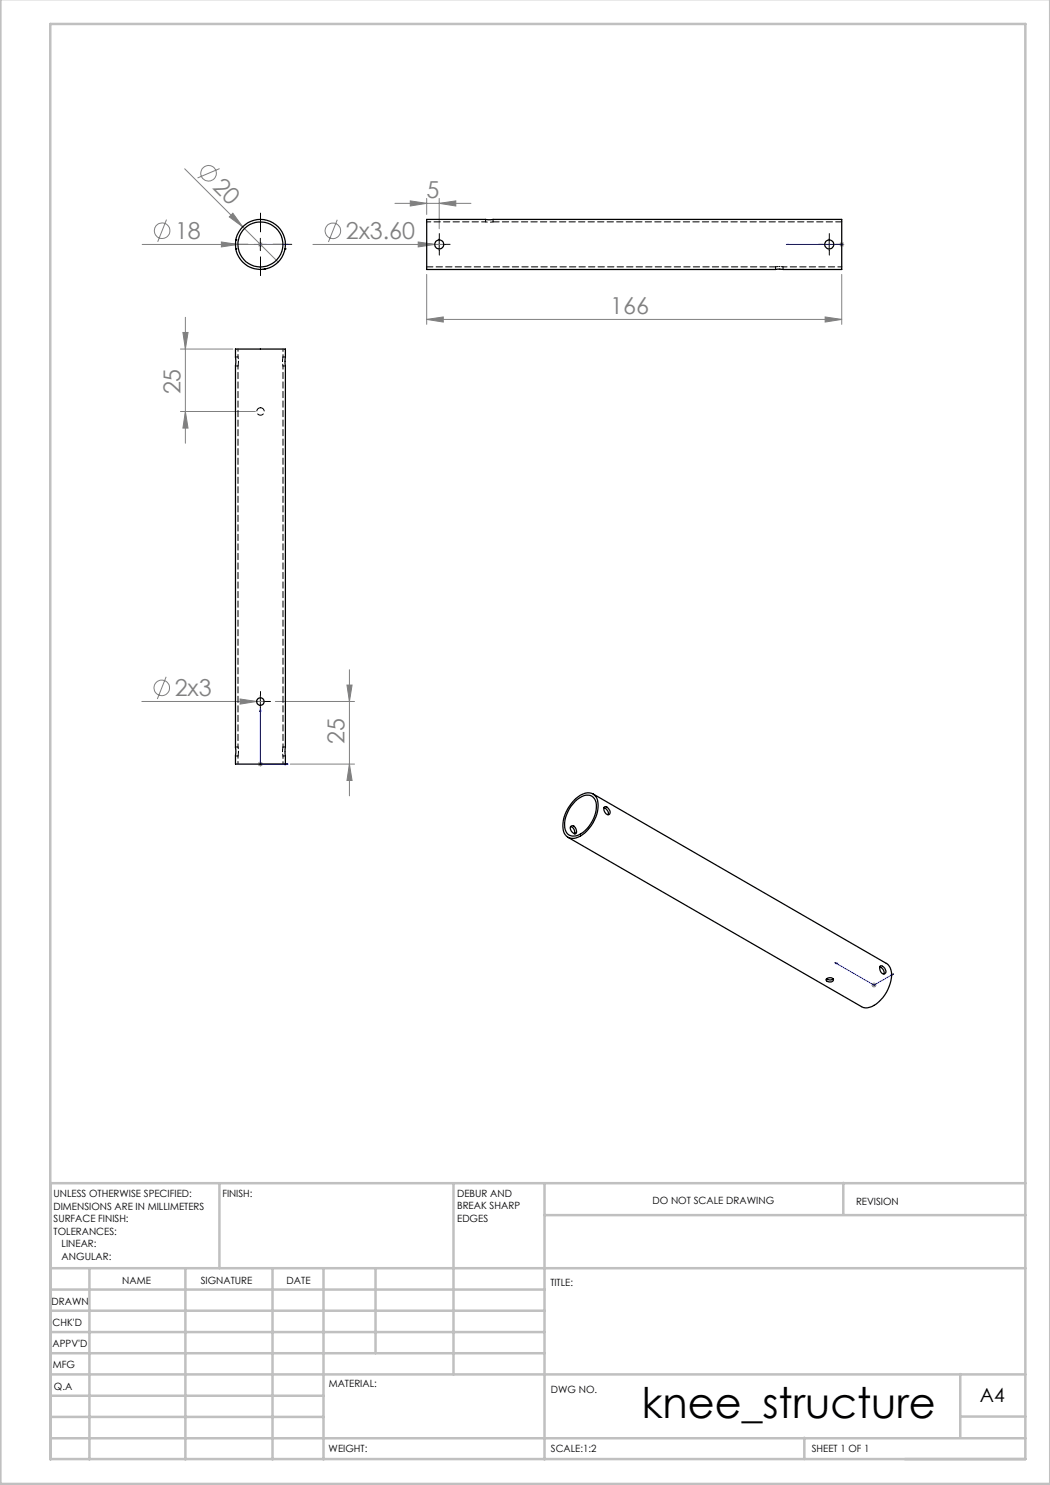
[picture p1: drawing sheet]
<svg xmlns="http://www.w3.org/2000/svg" width="210mm" height="297mm" viewBox="0 0 210 297" stroke-linecap="round" stroke-linejoin="round" font-family="sans-serif">
<g fill="none" stroke="#808080" stroke-width=".2">
<path d="M36.9 33.8l18.7 18.6M43.9 33.7l-4.4 1.9M85.3 39.7v3.2M87.8 39.7v6.1M28.4 48.9h28.2M33.3 43.9l-1.8 4.5M44.3 48.4l3.3 .5-3.3 .5zM46.6 42.6l1.9 2.8-2.6-2zM52.1 48.4v1M52.4 48.5l-.7 .7M62.6 48.9h26.2M67.5 44l-1.8 4.4"/>
<path d="M79 40.7h15.2M82.1 40.2l3.2 .5-3.2 .5zM83.6 48.4l3.4 .5-3.4 .5zM85.3 54.9v10M87.8 40.7l3.4-.5v1zM167.9 48.9h.9M168 48.5l.7 .7M168.3 48.4v1M168.3 54.9v10M168.7 48.5l-.7 .7M36.1 69.8h10.5M36.6 66.5h1l-.5 3.3z"/>
<path d="M37.1 63.5v25.1M85.3 63.9l3.4-.5v1zM85.3 63.9h83M165 63.4l3.3 .5-3.3 .5zM36.1 82.3h15M37.1 82.3l.5 3.3h-1zM33.2 135.4l-1.7 4.4M48 139.8l3.3 .5-3.3 .5zM69.4 137h1l-.5 3.3zM69.9 133.9v25.3M28.4 140.3h24.4M51.6 152.8h1"/>
<path d="M51.7 152.5l.7 .7M52.1 152.3v1M52.4 152.5l-.7 .7M55.1 140.3h15.8M58.1 152.8h12.8M69.9 152.8l.5 3.3h-1zM174.3 197h1M174.4 196.7l.8 .7M174.8 196.5v1M175.2 196.7l-.8 .7"/>
<circle cx="41.7" cy="34.7" r="1.57"/>
<circle cx="32.4" cy="46.1" r="1.56"/>
<circle cx="66.6" cy="46.2" r="1.55"/>
<circle cx="32.4" cy="137.6" r="1.55"/>
</g>
<g fill="none" stroke="#00f" stroke-width=".2">
<path d="M51.9 48.9h.3zM52.1 48.9h.1M52.1 48.9h5.5M57.6 48.9h-.6h.6M157.3 48.9h.5h-.5M157.3 48.9h11M168.2 48.9h.3zM168.3 48.9h.1M52.1 141.7l.1 .6h-.3zM52.1 141.7v11.1h5.5M57 152.7l.6 .1-.6 .2zM167 192.5l7.8 4.5 3.9-2.2"/>
<path d="M167 192.5l.5 .1-.2 .2zM178.2 194.9l.5-.1-.3 .2z"/>
</g>
<g fill="none" stroke="#000" stroke-width=".2" stroke-dasharray="15.2 1.3 1.3 1.3">
<path d="M49.6 48.9h-3.7M52.1 46.4v-3.8M52.1 51.4v3.7M54.6 48.9h3.8M86.6 48.9h-.9M87.9 47.6v-.9M87.9 50.1v.9M89.1 48.9h.9M164.6 48.9h-.9M165.9 47.6v-.9M165.9 50.1v.9M167.1 48.9h.9"/>
<path d="M52.1 139v-.7M50.9 140.3h-.8M52.1 141.5v.8M53.4 140.3h.7"/>
</g>
<path d="M50.8 48.9h2.5M52.1 47.7v2.4M86.6 48.9h2.5M87.8 47.7v2.4M164.6 48.9h2.5M165.8 47.7v2.4M52.1 139.1v2.5M50.8 140.3h2.5" fill="none" stroke="#000" stroke-width=".2"/>
<g fill="none" stroke="#c0c0c0" stroke-width=".5">
<path d="M.1 -.1v296.9h209.9v-296.9M10.1 4.8h195v287h-195zM43.9 236.6v17M90.7 236.6v38.3M108.9 236.6v55.3M168.7 236.6v6.3M205.1 236.6h-195v55.3M10.1 253.6h195M10.1 257.9h98.8M17.9 253.6v38.3M37.1 253.6v38.3M54.5 253.6v38.3"/>
<path d="M64.7 253.6v38.3M75.1 253.6v17M108.9 243h96.2M10.1 270.6h98.8M10.1 266.4h98.8M10.1 262.1h98.8M10.1 279.1h54.6M10.1 274.9h195M192.1 274.8v12.7M10.1 287.7h195M10.1 283.4h54.6M160.9 287.5v4.3"/>
<path d="M192.1 283.3h13"/>
</g>
<g fill="#00f">
<path d="M57 48.9h.6zM51.9 48.9h.3z"/>
<path d="M168.2 48.9h.3zM157.3 48.9h.5z"/>
<path d="M57 152.7l.6 .1-.6 .2zM52.1 141.7l.1 .6h-.3z"/>
<path d="M178.2 194.9l.5-.1-.3 .2zM167 192.5l.5 .1-.2 .2z"/>
</g>
<g fill="#808080">
<path d="M46.6 42.6l1.9 2.8-2.6-2z"/>
<path d="M83.6 48.4l3.4 .5-3.4 .5z"/>
<path d="M44.3 48.4l3.3 .5-3.3 .5z"/>
<path d="M48 139.8l3.3 .5-3.3 .5z"/>
<path d="M165 63.4l3.3 .5-3.3 .5zM85.3 63.9l3.4-.5v1zM87.8 40.7l3.4-.5v1zM82.1 40.2l3.2 .5-3.2 .5z"/>
<path d="M69.4 137h1l-.5 3.3zM69.9 152.8l.5 3.3h-1zM36.6 66.5h1l-.5 3.3zM37.1 82.3l.5 3.3h-1z"/>
</g>
<g fill="none" stroke="#000" stroke-width=".25">
<path d="M47.2 48h.1M47.2 49.8h.1M52.8 53.8h.1M57 49.8h.1M85.3 43.9h83v10h-83zM47.1 69.8h10v83h-10zM118.6 158.8l58.7 33.9a3.3 3.3 0 0 1 .7 4 6.8 6.8 0 0 1-4.6 4.9l-1.1-.3-58.7-33.8M114.1 165.3a1.21 1.21 0 0 1 .8 1.5M114.2 165.3a.9 .9 0 0 1 1.1 1.1l-.1 .3a1.07 1.07 0 0 1-1-1.4zM114.8 160.1a3.6 3.6 0 0 1 3.8-1.3 3.1 3.1 0 0 1 .9 3.4 7.4 7.4 0 0 1-4.3 5.4 2.07 2.07 0 0 1-2.6-2.4 7.6 7.6 0 0 1 2.2-5.1zM115 160.3a2.97 2.97 0 0 1 3.3-1.1 2.81 2.81 0 0 1 .8 3.3 6.6 6.6 0 0 1-3.9 4.7 1.82 1.82 0 0 1-2.3-2.1 7 7 0 0 1 2.1-4.8zM120.8 161.5a1.26 1.26 0 0 1 .8 1.4"/>
<path d="M120.9 161.4a1.01 1.01 0 0 1 .9 1.5 1.07 1.07 0 0 1-.9-1.5zM165.3 195.8a.84 .84 0 0 1 1.4 .2 .83 .83 0 0 1-.8 .4 .83 .83 0 0 1-.7-.5zM165.3 195.8l.8 .2 .5-.2M175.9 193.4a1.18 1.18 0 0 1 .9 1.4M176 193.2a1.01 1.01 0 0 1 1 1.5 1.02 1.02 0 0 1-1-1.5z"/>
<circle cx="52.1" cy="48.9" r="4.5"/>
<circle cx="52.1" cy="48.9" r="5"/>
<circle cx="87.8" cy="48.9" r=".9"/>
<circle cx="165.8" cy="48.9" r=".91"/>
<circle cx="52.1" cy="140.3" r=".75"/>
</g>
<g fill="none" stroke="#000" stroke-width=".2" stroke-dasharray="1.3 .6">
<path d="M85.4 53.4h69.7M97.1 43.9v.5M98.6 44.4v-.5M155.1 53.4v.5M155.9 53.3h-.1M156 53.3h-.1M156 53.8h-.2M156.6 53.9v-.5M168.4 44.4h-69.8M47.1 73.2h.5M47.6 71.4h-.5M47.7 72.3h.1"/>
<path d="M47.7 72.3v-.1M56.5 72.3h.1M56.5 72.2v.1M56.6 73.2h.5M57 72.3h.1M57 72.2v.1M57.1 71.4h-.5M47.1 151.2h.5M47.6 149.4h-.5M47.7 150.4v-.1M47.7 150.3v-.1M56.5 150.3v.1"/>
<path d="M56.5 150.3h.1M56.6 151.2h.5M57 150.3h.1M57.1 149.4h-.5"/>
</g>
<path d="M155.1 53.4h1.5M47.6 69.8v1.6M56.6 71.4v-1.6M47.6 151.2v1.6M56.6 152.8v-1.6" fill="none" stroke="#000" stroke-width=".2" stroke-dasharray="1.3 .6" stroke-dashoffset=".8"/>
<path d="M98.6 44.4h-1.5" fill="none" stroke="#000" stroke-width=".2" stroke-dasharray="1.3 .6" stroke-dashoffset=".7"/>
<path d="M97.1 44.4h-11.7M156.6 53.4h11.8" fill="none" stroke="#000" stroke-width=".2" stroke-dasharray="1.3 .6" stroke-dashoffset=".5"/>
<path d="M47.6 71.4v1.8M56.6 73.2v-1.8M47.6 149.4v1.8M56.6 151.2v-1.8" fill="none" stroke="#000" stroke-width=".2" stroke-dasharray="1.3 .6" stroke-dashoffset=".9"/>
<path d="M52.1 81.5a.75 .75 0 0 0-.7 1.1 .75 .75 0 0 0 1.3 .2 .75 .75 0 0 0-.4-1.2l-.2-.1" fill="none" stroke="#000" stroke-width=".2" stroke-dasharray="1.3 .6" stroke-dashoffset=".2"/>
<path d="M47.6 73.2v76.2M56.6 149.4v-76.2" fill="none" stroke="#000" stroke-width=".2" stroke-dasharray="1.3 .6" stroke-dashoffset=".6"/>
<text font-size="8.5" x="128.4" y="283.5">knee_structure</text>
<g font-size="4.7" fill="#808080">
<text x="42.3" y="37.7" transform="rotate(45 42.3 37.7)">20</text>
<text x="85.3" y="39.6">5</text>
<text x="35" y="47.8">18</text>
<text x="69.2" y="47.9">2x3.60</text>
<text x="122.1" y="62.9">166</text>
<text x="36.1" y="78.9" transform="rotate(-90 36.1 78.9)">25</text>
<text x="34.9" y="139.3">2x3</text>
<text x="68.9" y="148.8" transform="rotate(-90 68.9 148.8)">25</text>
</g>
<text font-size="3.9" x="196" y="280.4">A4</text>
<g font-size="2">
<text x="10.7" y="239.5">UNLESS OTHERWISE SPECIFIED:</text>
<text x="44.5" y="239.5">FINISH:</text>
<text x="91.4" y="239.4">DEBUR AND</text>
<text x="10.7" y="242">DIMENSIONS ARE IN MILLIMETERS</text>
<text x="10.7" y="244.5">SURFACE FINISH:</text>
<text x="91.4" y="241.9">BREAK SHARP</text>
<text x="91.4" y="244.4">EDGES</text>
<text x="130.5" y="240.8">DO NOT SCALE DRAWING</text>
<text x="171.2" y="241">REVISION</text>
<text x="10.7" y="247">TOLERANCES:</text>
<text x="12.3" y="249.5">LINEAR:</text>
<text x="12.3" y="252">ANGULAR:</text>
<text x="24.4" y="256.9">NAME</text>
<text x="40.1" y="256.8">SIGNATURE</text>
<text x="57.3" y="256.8">DATE</text>
<text x="110.1" y="257.1">TITLE:</text>
<text x="10.3" y="260.9">DRAWN</text>
<text x="10.5" y="269.3">APPV'D</text>
<text x="10.5" y="265.2">CHK'D</text>
<text x="10.6" y="273.6">MFG</text>
<text x="10.8" y="278">Q.A</text>
<text x="65.8" y="277.4">MATERIAL:</text>
<text x="110.2" y="278.5">DWG NO.</text>
<text x="65.7" y="290.4">WEIGHT:</text>
<text x="110.2" y="290.5">SCALE:1:2</text>
<text x="162.4" y="290.4">SHEET 1 OF 1</text>
</g>
</svg>
